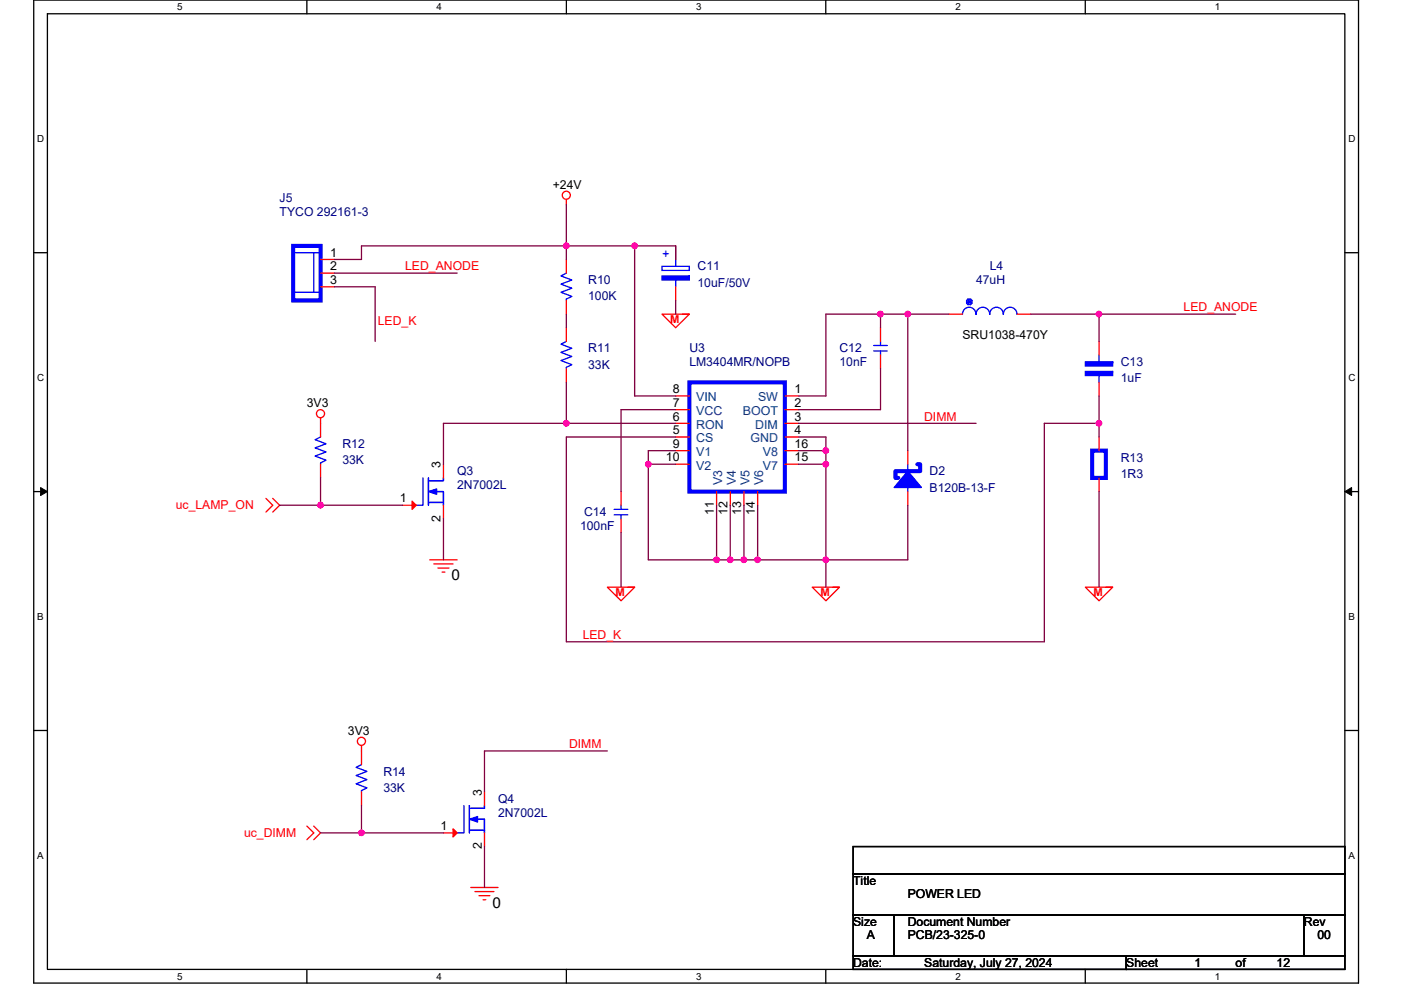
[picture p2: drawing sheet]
<svg xmlns="http://www.w3.org/2000/svg" width="297mm" height="210mm" viewBox="0 0 297 210" stroke-linecap="round" stroke-linejoin="round" font-family="sans-serif">
<path d="M7.2 0h280.8v208.5h-280.8zM10.1 2.9h275v202.7h-275z" fill="none" stroke="#000" stroke-width=".28"/>
<g fill="#fff">
<path d="M37.5 .3h1.2v2.3h-1.2z"/>
<path d="M37.5 205.9h1.2v2.3h-1.2z"/>
</g>
<path d="M65.1 0v2.9M65.1 205.6v2.9" fill="none" stroke="#000" stroke-width=".28"/>
<g fill="#fff">
<path d="M92.6 .3h1.1v2.3h-1.1z"/>
<path d="M92.6 205.9h1.1v2.3h-1.1z"/>
</g>
<path d="M120.1 0v2.9M120.1 205.6v2.9" fill="none" stroke="#000" stroke-width=".28"/>
<g fill="#fff">
<path d="M147.6 .3h1.1v2.3h-1.1z"/>
<path d="M147.6 205.9h1.1v2.3h-1.1z"/>
</g>
<path d="M175.1 0v2.9M175.1 205.6v2.9" fill="none" stroke="#000" stroke-width=".28"/>
<g fill="#fff">
<path d="M202.6 .3h1.1v2.3h-1.1z"/>
<path d="M202.6 205.9h1.1v2.3h-1.1z"/>
</g>
<path d="M230.1 0v2.9M230.1 205.6v2.9" fill="none" stroke="#000" stroke-width=".28"/>
<g fill="#fff">
<path d="M257.6 .3h1.2v2.3h-1.2z"/>
<path d="M257.6 205.9h1.2v2.3h-1.2z"/>
<path d="M7.9 28.3h1.5v2.3h-1.5z"/>
<path d="M285.9 28.3h1.5v2.3h-1.5z"/>
<path d="M7.9 78.9h1.5v2.3h-1.5z"/>
<path d="M285.9 78.9h1.5v2.3h-1.5z"/>
</g>
<path d="M7.2 53.6h2.9M285.1 53.6h2.9" fill="none" stroke="#000" stroke-width=".28"/>
<g fill="#fff">
<path d="M7.9 129.6h1.4v2.3h-1.4z"/>
<path d="M285.9 129.6h1.3v2.3h-1.3z"/>
</g>
<path d="M7.2 104.3h2.9M285.1 104.3h2.9" fill="none" stroke="#000" stroke-width=".28"/>
<path d="M8.6 103.4l1.5 .9-1.5 .8zM285.1 104.3l1.5-.9v1.7z" fill="#000" stroke="#000" stroke-width=".21"/>
<g fill="#fff">
<path d="M7.9 180.3h1.4v2.3h-1.4z"/>
<path d="M285.9 180.3h1.4v2.3h-1.4z"/>
</g>
<path d="M7.2 154.9h2.9M285.1 154.9h2.9M180.9 179.6h104.2v5.7h-104.2zM180.9 185.3h104.2v8.7h-104.2zM180.9 194h8.7v8.7h-8.7zM189.6 194h86.9v8.7h-86.9zM276.5 194h8.6v8.7h-8.6zM180.9 202.7h57.9v2.9h-57.9zM238.8 202.7h46.3v2.9h-46.3z" fill="none" stroke="#000" stroke-width=".28"/>
<g fill="none" stroke="#f00" stroke-width=".28">
<path d="M68 55h2.9M68 57.9h2.9M120.1 42.3v1.2M120.1 55v2.9M143.3 52.2v2.8M68 60.8h2.9M120.1 69.5v2.9M120.1 78.2v2.9M120.1 63.7v2.9M140.4 66.6h5.8l-2.9 2.9zM143.3 60.8v2.9M144.7 66.6h1.5"/>
<path d="M186.7 75.3v2.9M186.7 69.5v2.9M201.2 66.6h2.9M215.6 66.6h2.9M233 72.4v2.9M68 98.5v2.9M68 88.6v4.1M94 98.5v2.9M143.3 92.7h2.9M143.3 89.8h2.9M143.3 86.9h2.9M143.3 84h2.9"/>
<path d="M143.3 95.6h2.9M143.3 98.5h2.9M166.4 84h2.9M166.4 86.9h2.9M166.4 89.8h2.9M166.4 92.7h2.9M166.4 98.5h2.9M166.4 95.6h2.9M192.5 95.6v2.9M233 81.1v2.9M233 92.7v2.9M56.4 105.7l1.4 1.5-1.4 1.4"/>
<path d="M57.8 105.7l1.5 1.5-1.5 1.4M85.3 107.2h2.9M91.1 118.7h5.8M92 119.6h4.1M94 107.2v2.9M131.7 104.3v2.9M131.7 110.1v2.8M151.9 104.3v2.9M154.8 104.3v2.9M157.7 104.3v2.9M160.6 104.3v2.9M192.5 104.3v2.9"/>
<path d="M233 101.4v2.9M92.9 120.5h2.3M93.7 121.3h.6M128.8 124.5h5.8l-2.9 2.9zM133.1 124.5h1.5M172.2 124.5h5.8l-2.9 2.9zM176.5 124.5h1.5M230.1 124.5h5.8l-2.9 2.9zM234.5 124.5h1.4M76.6 158.1v4.1M65.1 175.2l1.4 1.5-1.4 1.4M66.5 175.2l1.5 1.5-1.5 1.4"/>
<path d="M76.6 168v2.9M94 176.7h2.9M102.7 176.7v2.9M102.7 168v2.9M99.8 188.2h5.8M100.7 189.1h4M101.6 190h2.3M102.4 190.8h.6"/>
<circle cx="120.1" cy="41.4" r=".86"/>
<circle cx="68" cy="87.7" r=".86"/>
<circle cx="76.6" cy="157.2" r=".86"/>
</g>
<g fill="none" stroke="#00f" stroke-width=".28">
<path d="M62.2 53.6h5.8M66.5 53.6v8.4M120.1 57.9l-1.2 .6 2.3 .9-2.3 .9 2.3 .8-2.3 .9 2.3 .9-1.1 .5v.3M140.4 56.5h5.8v.9h-5.8zM143.3 55v1.5M143.3 59.1v1.7M62.5 62h5.5M120.1 72.4l-1.2 .6 2.3 .9-2.3 .8 2.3 .9-2.3 .9 2.3 .8-1.1 .6v.3M185.2 74.4h2.9M185.2 73.3h2.9M186.7 72.4v.9M186.7 74.4v.9"/>
<path d="M204.1 66.6a1.43 1.43 0 0 1 1.4-1.4 1.43 1.43 0 0 1 1.4 1.4 1.44 1.44 0 0 1 1.5-1.4 1.44 1.44 0 0 1 1.4 1.4 1.44 1.44 0 0 1 1.5-1.4 1.44 1.44 0 0 1 1.4 1.4M204.9 63.7l.3-.3h.6l-.6 1.2M204.9 63.7v.6l.3 .3M204.9 63.7l1.2 .6M205.2 64.6h.6M205.2 63.4l.6 1.2M205.8 63.4l.3 .3v.6M206.1 63.7l-1.2 .6M206.1 64.3l-.3 .3M212.7 66.6a1.44 1.44 0 0 1 1.5-1.4 1.44 1.44 0 0 1 1.4 1.4M233 75.3v1.5M233 79.4v1.7"/>
<path d="M68 92.7l-1.2 .6 2.3 .8-2.3 .9 2.3 .9-2.3 .8 2.3 .9-1.1 .6v.3M192.5 98.5v1.4M89.7 101.4v5.8h-1.5M90.8 101.4v5.8M90.8 102h3.2v-.6v.6h-2.9M90.8 106.6h3.2M91.1 106.6h2.6M92.3 104.3h1.7v2.9v-2.9h-1.1M130.2 108h2.9M130.2 109.2h2.9M131.7 109.2v.9M131.7 107.2v.8"/>
<path d="M192.5 103.4v.9M76.6 162.2l-1.1 .6 2.3 .8-2.3 .9 2.3 .9-2.3 .8 2.3 .9-1.2 .6v.3M98.4 170.9v5.8h-1.5M99.5 171.5h3.2v-.6v.6h-2.9M99.5 170.9v5.8M99.5 176.1h3.2M99.8 176.1h2.6M101 173.8h1.7v2.9v-2.9h-1.1"/>
</g>
<g fill="#00f" stroke="#00f" stroke-width=".28">
<path d="M90.8 104.3l1.8-.6v1.1z" fill-rule="evenodd"/>
<path d="M99.5 173.8l1.8-.6v1.1z" fill-rule="evenodd"/>
<path d="M230.1 78.8v.9h5.8v-.9z" fill-rule="evenodd"/>
<path d="M230.1 76.8v.8h5.8v-.8z" fill-rule="evenodd"/>
<path d="M192.5 99.9l2.9 3.5h-5.8z" fill-rule="evenodd"/>
<path d="M140.4 58.5v.9h5.8v-.9z" fill-rule="evenodd"/>
</g>
<g fill="#f00" stroke="#f00" stroke-width=".28">
<path d="M87.4 106.3l.8 .9-.8 .8z"/>
<path d="M96.1 175.8l.8 .9-.8 .8z"/>
</g>
<path d="M62.2 52.2h5.8v11.5h-5.8zM146.2 81.1h20.2v23.2h-20.2zM194.5 98.5h.6v1.4h-5.2v1.5h.6M231.6 95.6h2.9v5.8h-2.9z" fill="none" stroke="#00f" stroke-width=".87"/>
<g fill="none" stroke="#800040" stroke-width=".28">
<path d="M70.9 57.9h26M120.1 43.5v8.7M120.1 52.2v2.8M120.1 52.2h14.5M120.1 52.2h-43.5v2.8h-5.7M134.6 52.2v31.8h8.7M134.6 52.2h8.7v2.8M70.9 60.8h8.6v11.6M120.1 66.6v2.9M143.3 63.7v2.9M186.7 66.6v2.9M186.7 66.6h5.8"/>
<path d="M186.7 78.2v8.7h-17.4M186.7 66.6h-11.6v17.4h-5.8M192.5 66.6h8.7M192.5 66.6v29M218.5 66.6h14.5M233 66.6h29M233 66.6v5.8M120.1 89.8h23.2M120.1 81.1v8.7M120.1 89.8h-26.1v8.7M137.5 98.5v20.2h14.4M137.5 98.5h5.8"/>
<path d="M143.3 86.9h-11.6v17.4M143.3 95.6h-5.8v2.9M169.3 98.5h5.8v20.2M169.3 89.8h37.6M169.3 92.7h5.8v2.9M169.3 95.6h5.8M175.1 95.6v2.9M233 89.8h-11.6v46.3h-101.3v-43.4h23.2M233 89.8v2.9M233 84v5.8M59.3 107.2h8.7M68 101.4v5.8h17.3"/>
<path d="M94 110.1v8.6M131.7 112.9v11.6M151.9 107.2v11.5h2.9M154.8 107.2v11.5h2.9M157.7 107.2v11.5h2.9M160.6 107.2v11.5h14.5M175.1 118.7v5.8M192.5 107.2v11.5h-17.4M233 104.3v20.2M128.8 159.3h-26.1v8.7M68 176.7h8.6M76.6 170.9v5.8"/>
<path d="M76.6 176.7h17.4M102.7 179.6v8.6"/>
</g>
<g fill="#f0f" stroke="#f0f" stroke-width=".28">
<circle cx="120.1" cy="52.1" r=".57"/>
<circle cx="134.6" cy="52.1" r=".57"/>
<circle cx="186.7" cy="66.6" r=".57"/>
<circle cx="192.5" cy="66.6" r=".57"/>
<circle cx="233" cy="66.6" r=".57"/>
<circle cx="233" cy="89.8" r=".57"/>
<circle cx="120.1" cy="89.8" r=".57"/>
<circle cx="67.9" cy="107.1" r=".57"/>
<circle cx="175.1" cy="95.6" r=".57"/>
<circle cx="175.1" cy="98.5" r=".57"/>
<circle cx="175.1" cy="118.7" r=".57"/>
<circle cx="160.6" cy="118.7" r=".57"/>
<circle cx="154.8" cy="118.7" r=".57"/>
<circle cx="157.7" cy="118.7" r=".57"/>
<circle cx="137.5" cy="98.5" r=".57"/>
<circle cx="151.9" cy="118.7" r=".57"/>
<circle cx="76.6" cy="176.6" r=".57"/>
</g>
<g font-size="3.2">
<text x="95.8" y="123">0</text>
<text x="104.5" y="192.6">0</text>
</g>
<g font-size="2.6">
<text x="117.2" y="40">+24V</text>
<text x="70" y="54.4">1</text>
<text x="70" y="57.3">2</text>
<text x="70" y="60.2">3</text>
<text x="204.1" y="71.8">SRU1038-470Y</text>
<text x="142.7" y="83.4">8</text>
<text x="168.4" y="83.4">1</text>
<text x="65.1" y="86.3">3V3</text>
<text x="142.7" y="89.2">6</text>
<text x="142.7" y="86.3">7</text>
<text x="168.4" y="89.2">3</text>
<text x="168.4" y="86.3">2</text>
<text x="142.7" y="92.1">5</text>
<text x="142.7" y="95">9</text>
<text x="168.4" y="95">16</text>
<text x="168.4" y="92.1">4</text>
<text x="93.4" y="99.3" transform="rotate(-90 93.4 99.3)">3</text>
<text x="141.2" y="97.9">10</text>
<text x="168.4" y="97.9">15</text>
<text x="84.7" y="106.6">1</text>
<text x="93.4" y="110.7" transform="rotate(-90 93.4 110.7)">2</text>
<text x="151.3" y="109.2" transform="rotate(-90 151.3 109.2)">11</text>
<text x="154.2" y="109.2" transform="rotate(-90 154.2 109.2)">12</text>
<text x="157.1" y="109.2" transform="rotate(-90 157.1 109.2)">13</text>
<text x="160" y="109.2" transform="rotate(-90 160 109.2)">14</text>
<text x="73.8" y="155.8">3V3</text>
<text x="102.1" y="168.8" transform="rotate(-90 102.1 168.8)">3</text>
<text x="93.4" y="176.1">1</text>
<text x="102.1" y="180.1" transform="rotate(-90 102.1 180.1)">2</text>
<text x="180.9" y="187.7">Title</text>
<text x="192.5" y="190.6">POWER LED</text>
<text x="180.9" y="196.4">Size</text>
<text x="192.5" y="196.4">Document Number</text>
<text x="276.5" y="196.4">Rev</text>
<text x="183.8" y="199.3">A</text>
<text x="192.5" y="199.3">PCB/23-325-0</text>
<text x="279.3" y="199.3">00</text>
<text x="180.9" y="205">Date:</text>
<text x="196" y="205">Saturday, July 27, 2024</text>
<text x="238.8" y="205">Sheet</text>
<text x="253.3" y="205">1</text>
<text x="262" y="205">of</text>
<text x="270.7" y="205">12</text>
</g>
<g font-size="2.6" fill="#000080">
<text x="59.3" y="42.9">J5</text>
<text x="59.3" y="45.8">TYCO 292161-3</text>
<text x="147.9" y="57.4">C11</text>
<text x="209.8" y="57.4">L4</text>
<text x="124.7" y="60.3">R10</text>
<text x="124.7" y="63.7">100K</text>
<text x="147.9" y="60.9">10uF/50V</text>
<text x="206.9" y="60.3">47uH</text>
<text x="124.7" y="74.7">R11</text>
<text x="146.2" y="74.7">U3</text>
<text x="146.2" y="77.6">LM3404MR/NOPB</text>
<text x="178" y="74.7">C12</text>
<text x="178" y="77.6">10nF</text>
<text x="237.6" y="77.6">C13</text>
<text x="124.7" y="78.2">33K</text>
<text x="237.6" y="81.1">1uF</text>
<text x="72.6" y="95">R12</text>
<text x="72.6" y="98.5">33K</text>
<text x="96.9" y="100.8">Q3</text>
<text x="197.1" y="100.8">D2</text>
<text x="237.6" y="97.9">R13</text>
<text x="237.6" y="101.4">1R3</text>
<text x="96.9" y="103.7">2N7002L</text>
<text x="197.1" y="104.3">B120B-13-F</text>
<text x="123" y="112.4">100nF</text>
<text x="123.8" y="109.5">C14</text>
<text x="81.3" y="164.5">R14</text>
<text x="81.3" y="168">33K</text>
<text x="105.6" y="170.3">Q4</text>
<text x="105.6" y="173.2">2N7002L</text>
</g>
<text font-size="2.6" fill="#00f" x="140.4" y="53" transform="rotate(90 140.4 53)">+</text>
<g font-size="2.6" fill="#f00">
<text x="85.9" y="57.3">LED_ANODE</text>
<text x="250.9" y="66">LED_ANODE</text>
<text x="80.1" y="68.8">LED_K</text>
<text x="195.9" y="89.2">DIMM</text>
<text x="37.3" y="108">uc_LAMP_ON</text>
<text x="123.5" y="135.4">LED_K</text>
<text x="120.6" y="158.7">DIMM</text>
<text x="51.7" y="177.5">uc_DIMM</text>
</g>
<g font-size="2.6" fill="#004080">
<text x="147.6" y="88.1">VCC</text>
<text x="147.6" y="85.2">VIN</text>
<text x="157.5" y="88.1">BOOT</text>
<text x="160.7" y="85.2">SW</text>
<text x="147.6" y="93.9">CS</text>
<text x="147.6" y="91">RON</text>
<text x="159.1" y="93.9">GND</text>
<text x="160.1" y="91">DIM</text>
<text x="147.6" y="96.8">V1</text>
<text x="147.6" y="99.6">V2</text>
<text x="161.8" y="99.6">V7</text>
<text x="161.8" y="96.8">V8</text>
<text x="153.1" y="102.8" transform="rotate(-90 153.1 102.8)">V3</text>
<text x="156" y="102.8" transform="rotate(-90 156 102.8)">V4</text>
<text x="158.9" y="102.8" transform="rotate(-90 158.9 102.8)">V5</text>
<text x="161.8" y="102.8" transform="rotate(-90 161.8 102.8)">V6</text>
</g>
<g font-size="2.3" fill="#f00">
<text x="142.1" y="68.5">M</text>
<text x="130.5" y="126.4">M</text>
<text x="173.9" y="126.4">M</text>
<text x="231.9" y="126.4">M</text>
</g>
<g font-size="2.1">
<text x="37.5" y="2.2">5</text>
<text x="92.6" y="2.2">4</text>
<text x="147.6" y="2.2">3</text>
<text x="202.6" y="2.2">2</text>
<text x="257.6" y="2.2">1</text>
<text x="7.9" y="30.1">D</text>
<text x="285.9" y="30.1">D</text>
<text x="7.9" y="80.8">C</text>
<text x="285.9" y="80.8">C</text>
<text x="7.9" y="131.4">B</text>
<text x="285.9" y="131.4">B</text>
<text x="7.9" y="182.1">A</text>
<text x="285.9" y="182.1">A</text>
<text x="37.5" y="207.8">5</text>
<text x="92.6" y="207.8">4</text>
<text x="147.6" y="207.8">3</text>
<text x="202.6" y="207.8">2</text>
<text x="257.6" y="207.8">1</text>
</g>
</svg>
